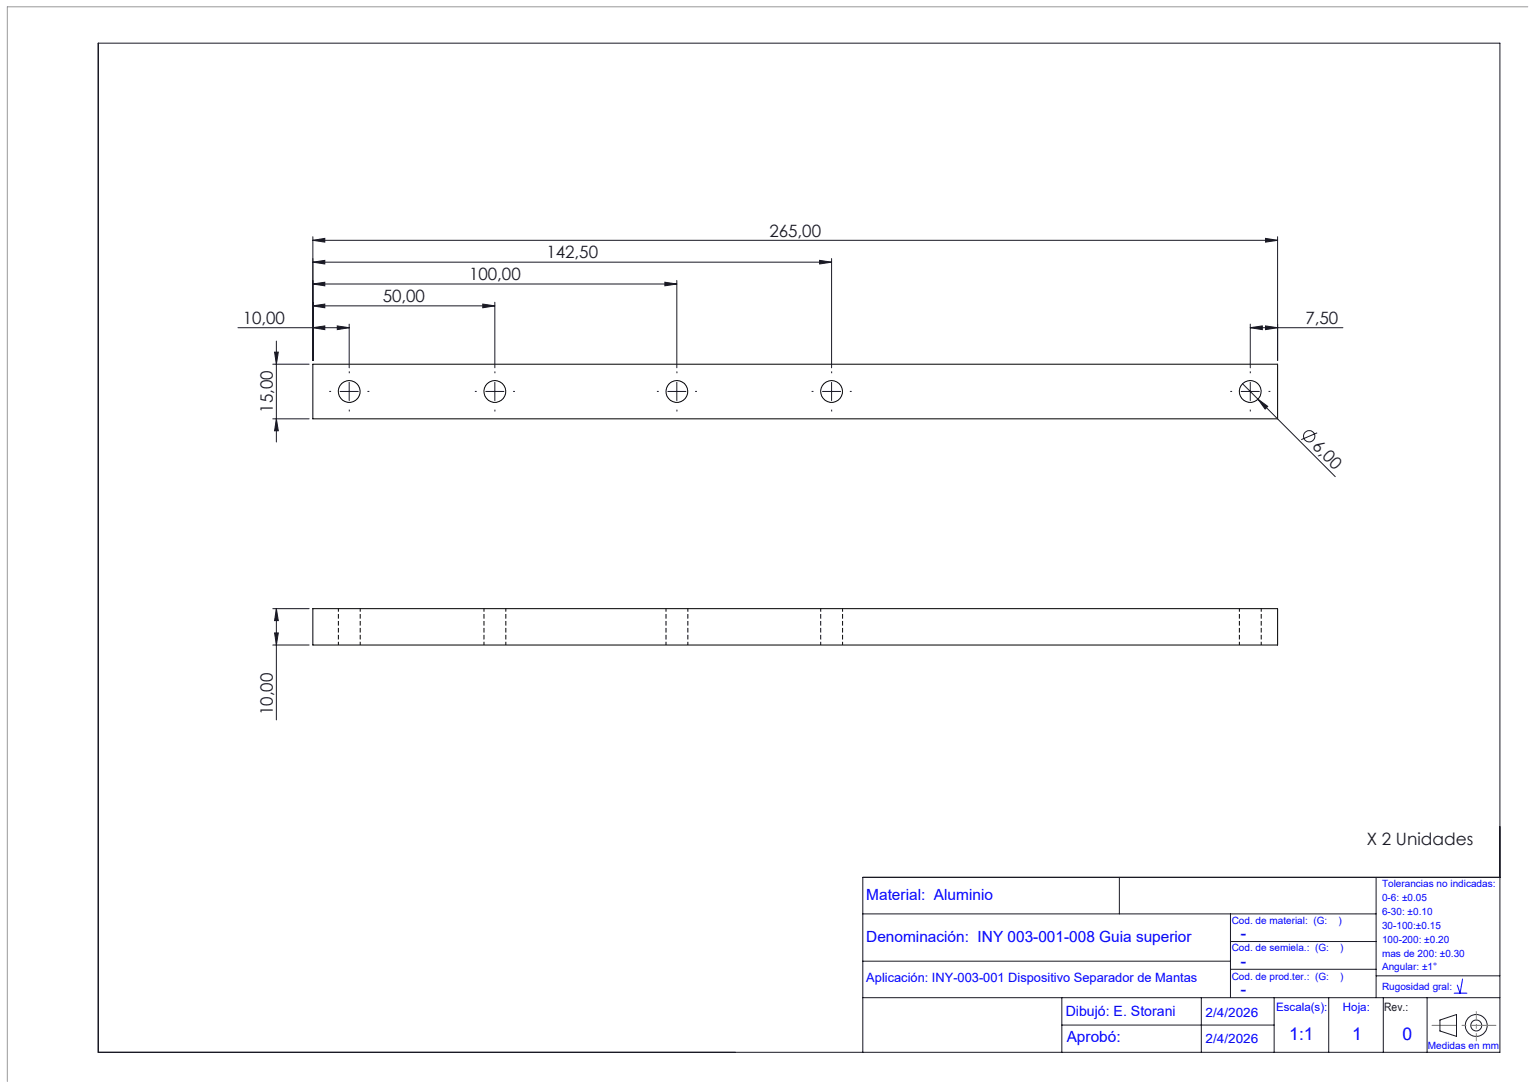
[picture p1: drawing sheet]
<svg xmlns="http://www.w3.org/2000/svg" width="420mm" height="297mm" viewBox="0 0 420 297" stroke-linecap="round" stroke-linejoin="round" font-family="sans-serif">
<path d="M92.9 167v10M98.9 177v-10M132.9 167v10M138.9 177v-10M182.9 167v10M188.9 177v-10M225.4 167v10M231.4 177v-10M340.4 167v10M346.4 177v-10" fill="none" stroke="#000" stroke-width=".27" stroke-dasharray="1.3 .6" stroke-dashoffset=".4" stroke-linecap="butt"/>
<g fill="none" stroke="#000" stroke-width=".27">
<path d="M85.9 100h265v15h-265zM85.9 167.1h265v10h-265z"/>
<circle cx="95.9" cy="107.4" r="2.99"/>
<circle cx="135.9" cy="107.4" r="2.99"/>
<circle cx="185.9" cy="107.4" r="2.99"/>
<circle cx="228.4" cy="107.4" r="2.99"/>
<circle cx="343.4" cy="107.5" r="3"/>
</g>
<g fill="none" stroke="#191924" stroke-width=".27">
<path d="M27 11.8h385v277.1h-385zM85.9 78l3.3-.5v1zM85.9 72l3.3-.5v1zM85.9 66l3.3-.6v1.1zM85.9 65v34M85.9 78h100M85.9 72h142.5M85.9 66h265M182.6 77.5l3.3 .5-3.3 .5zM185.9 77v24M225.1 71.5l3.3 .5-3.3 .5zM228.4 71v30"/>
<path d="M347.6 65.4l3.3 .6-3.3 .5zM350.9 65v34M65.4 90h30.5M74.9 100h10M75.4 96.7h1l-.5 3.3zM75.9 93.6v27.7M85.9 90l3.3-.5v1zM85.9 84l3.3-.5v1zM85.9 84h50M92.6 89.5l3.3 .5-3.3 .5zM95.9 89v12M132.6 83.5l3.3 .5-3.3 .5z"/>
<path d="M135.9 83v18M343.4 90l3.3-.5v1zM343.4 90h25.5M343.4 89v12M347.6 89.5l3.3 .5-3.3 .5zM74.9 115h10M75.9 115l.5 3.2h-1zM93.4 107.5h5M95.9 104.9v5.1M133.4 107.5h5M135.9 104.9v5.1M183.4 107.5h5"/>
<path d="M185.9 104.9v5.1M225.9 107.5h5M228.4 104.9v5.1M340.9 107.5h5M341.3 105.3l4.2 4.3M343.4 104.9v5.1M345.5 109.6l2.7 1.9-.7 .8zM345.5 109.6l21.3 21.2M361.8 118.8l-4.4 1.9M74.9 167.1h10M74.9 177.1h10M75.4 173.7h1l-.5 3.4z"/>
<path d="M75.9 167.1l.5 3.3h-1zM75.9 167.1v30.5M237 250.9h141M307.5 240.8v10.1M338 250.9v23M338 258.4h40M378 240.8v33.1M412 240.8h-175v48.1M237 263.8h101M237 273.9h175M291.7 273.9v15M330 273.9v15"/>
<path d="M338 266.1h40M350 273.9v15M365 273.9v15M378 267.9h34M380 273.9v15M392 273.9v15M395.5 280l4.6-1.5v6l-4.6-1.5zM291.7 281.4h58.3"/>
<circle cx="359.6" cy="119.7" r="1.56"/>
<circle cx="405.5" cy="281.5" r="1.49"/>
<circle cx="405.5" cy="281.5" r="3"/>
</g>
<g fill="none" stroke="#191924" stroke-width=".27" stroke-dasharray="15.2 1.3 1.3 1.3" stroke-linecap="butt">
<path d="M90.9 107.4h-.5M95.9 102.4v-.5M95.9 112.4v.5M100.9 107.4h.5M130.9 107.4h-.5M135.9 102.4v-.5M135.9 112.4v.5M140.9 107.4h.5M180.9 107.4h-.5M185.9 102.4v-.5M185.9 112.4v.5M190.9 107.4h.5"/>
<path d="M223.4 107.4h-.5M228.4 102.4v-.5M228.4 112.4v.5M233.4 107.4h.5M338.4 107.4h-.5M343.4 102.4v-.5M343.4 112.4v.5M348.4 107.4h.5"/>
</g>
<path d="M405.5 277.6v8.2" fill="none" stroke="#ff8000" stroke-width=".27" stroke-dasharray="15.2 1.3 1.3 1.3" stroke-dashoffset="13.1" stroke-linecap="butt"/>
<path d="M393.3 281.5h17.7" fill="none" stroke="#ff8000" stroke-width=".27" stroke-dasharray="15.2 1.3 1.3 1.3" stroke-dashoffset="8.3" stroke-linecap="butt"/>
<path d="M419.7 1.9h-417.7v295" fill="none" stroke="#9a9a9a" stroke-width=".27"/>
<path d="M399.5 272.6h3.4M401.7 268.7l-.6 3.9-.8-2.2" fill="none" stroke="#00f" stroke-width=".27"/>
<g fill="#191924">
<path d="M345.5 109.6l2.7 1.9-.7 .8z"/>
<path d="M92.6 89.5l3.3 .5-3.3 .5zM85.9 90l3.3-.5v1zM132.6 83.5l3.3 .5-3.3 .5zM85.9 84l3.3-.5v1zM182.6 77.5l3.3 .5-3.3 .5zM85.9 78l3.3-.5v1zM225.1 71.5l3.3 .5-3.3 .5zM85.9 72l3.3-.5v1z"/>
<path d="M343.4 90l3.3-.5v1zM347.6 89.5l3.3 .5-3.3 .5z"/>
<path d="M347.6 65.4l3.3 .6-3.3 .5zM85.9 66l3.3-.6v1.1z"/>
<path d="M75.9 167.1l.5 3.3h-1zM75.4 173.7h1l-.5 3.4zM75.4 96.7h1l-.5 3.3zM75.9 115l.5 3.2h-1z"/>
</g>
<g font-size="4.8" fill="#00f">
<text x="340.8" y="257.8">-</text>
<text x="340.8" y="265.4">-</text>
<text x="340.8" y="273.2">-</text>
<text x="354.2" y="285.4">1:1</text>
<text x="371.4" y="285.4">1</text>
<text x="385.2" y="285.4">0</text>
</g>
<g font-size="4.7" fill="#191924">
<text x="211.3" y="64.9">265,00</text>
<text x="150.1" y="70.9">142,50</text>
<text x="128.8" y="76.9">100,00</text>
<text x="105.1" y="82.9">50,00</text>
<text x="66.7" y="88.9">10,00</text>
<text x="358.6" y="88.9">7,50</text>
<text x="74.9" y="113.3" transform="rotate(-90 74.9 113.3)">15,00</text>
<text x="360.2" y="122.8" transform="rotate(45 360.2 122.8)">6,00</text>
<text x="74.9" y="196.3" transform="rotate(-90 74.9 196.3)">10,00</text>
<text x="375.4" y="231.9">X 2 Unidades</text>
</g>
<g font-size="4.2" fill="#00f">
<text x="238" y="247">Material: Aluminio</text>
<text x="238" y="258.5">Denominación: INY 003-001-008 Guia superior</text>
<text x="293" y="286">Aprobó:</text>
</g>
<text font-size="3.9" fill="#00f" x="292.8" y="279">Dibujó: E. Storani</text>
<g font-size="3.5" fill="#00f">
<text x="238" y="269.5">Aplicación: INY-003-001 Dispositivo Separador de Mantas</text>
<text x="331.2" y="279.1">2/4/2026</text>
<text x="331.2" y="286.3">2/4/2026</text>
</g>
<g font-size="3.2" fill="#00f">
<text x="350.5" y="277.5">Escala(s):</text>
<text x="368.9" y="277.5">Hoja:</text>
</g>
<text font-size="3.2" fill="#191924" x="380.2" y="277.6">Rev.:</text>
<g font-size="2.7" fill="#00f">
<text x="379.6" y="243.6">Tolerancias no indicadas:</text>
<text x="379.6" y="247.4">0-6: ±0.05</text>
<text x="379.6" y="251.2">6-30: ±0.10</text>
<text x="338.3" y="253.6">Cod. de material: (G:</text>
<text x="367.7" y="253.6">)</text>
<text x="379.6" y="255">30-100:±0.15</text>
<text x="338.3" y="261.2">Cod. de semiela.: (G:</text>
<text x="368.1" y="261.2">)</text>
<text x="379.6" y="258.8">100-200: ±0.20</text>
<text x="379.6" y="262.6">mas de 200: ±0.30</text>
<text x="338.3" y="269">Cod. de prod.ter.: (G:</text>
<text x="368.1" y="269">)</text>
<text x="379.6" y="266.4">Angular: ±1°</text>
<text x="379.6" y="271.8">Rugosidad gral:</text>
<text x="392.2" y="288">Medidas en mm</text>
</g>
</svg>
